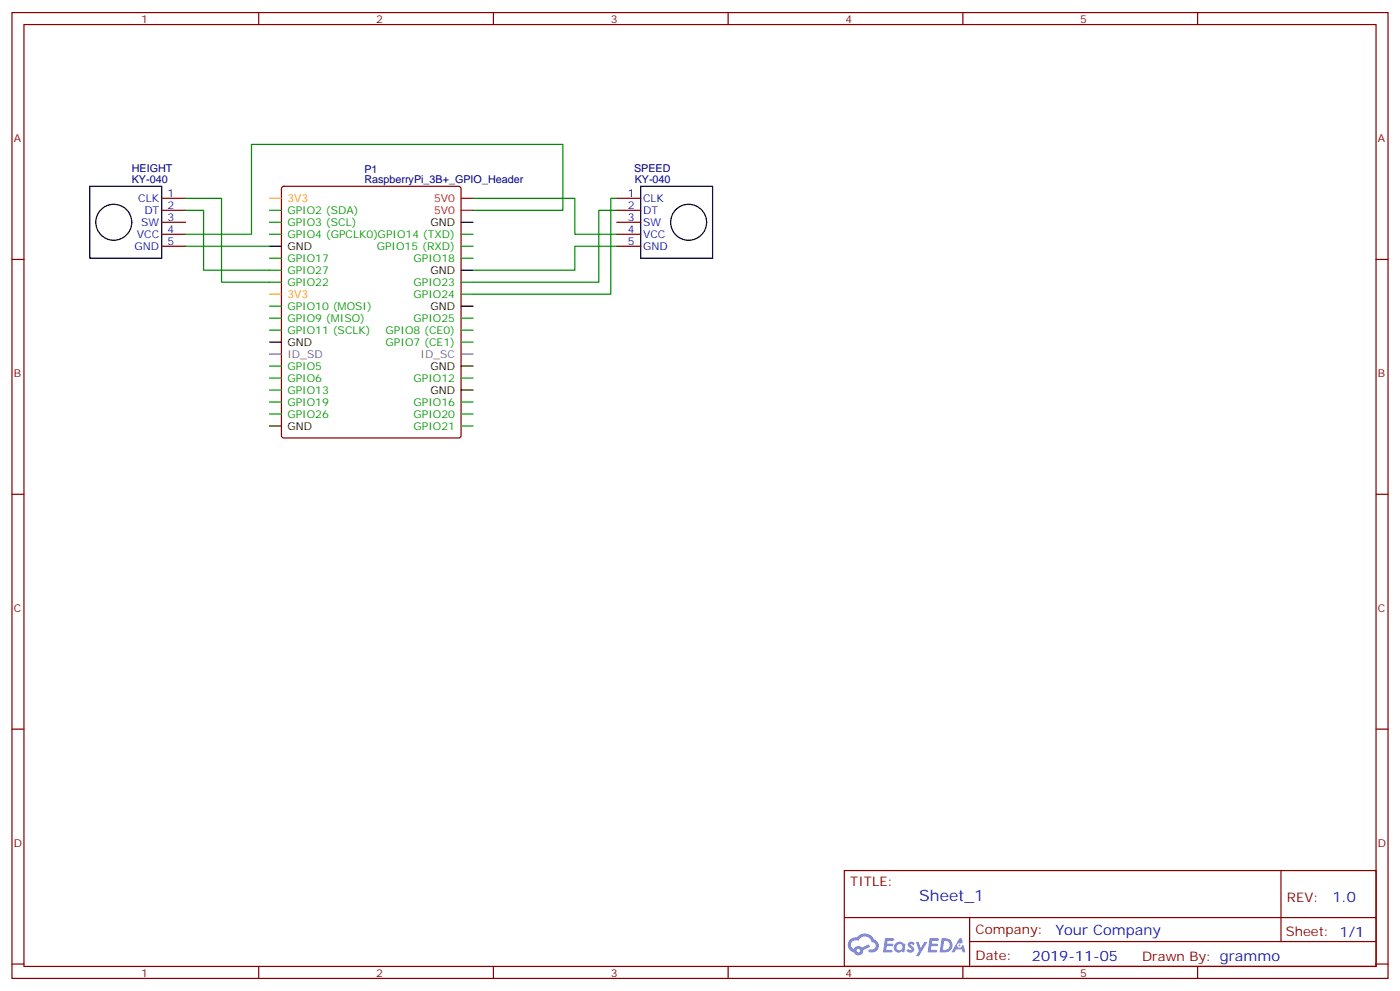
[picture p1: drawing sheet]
<svg xmlns="http://www.w3.org/2000/svg" width="412mm" height="292mm" viewBox="0 0 412 292" stroke-linecap="round" stroke-linejoin="round" font-family="sans-serif">
<g fill="none" stroke="#870000" stroke-width=".35">
<path d="M3.5 3.7h405.4v284.3h-405.4zM7.1 7.2h398.2v277.3h-398.2zM76.2 3.7v3.5M145.3 3.7v3.5M214.5 3.7v3.5M283.6 3.7v3.5M352.8 3.7v3.5M3.5 76.4h3.6M405.3 76.4h3.6M3.5 145.5h3.6M405.3 145.5h3.6M3.5 214.7h3.6"/>
<path d="M405.3 214.7h3.6M248.7 256.3h156.6v28.2h-156.6zM377.3 256.3v20.9M248.7 270.1h156.5M285.6 277.2h119.6M285.6 270.1v14.2M3.5 283.8h3.6M76.2 284.5v3.5M145.3 284.5v3.5M214.5 284.5v3.5M283.6 284.5v3.5M352.8 284.5v3.5"/>
<path d="M405.3 283.8h3.6"/>
</g>
<g fill="#5487ff">
<path d="M267.7 277.5a1.22 1.22 0 0 1 1.7 .2l-.4 .6a.47 .47 0 0 0-.3-.4 .47 .47 0 0 0-.5 .2l.1 .2a1.14 1.14 0 0 1 .8 1.8 1.14 1.14 0 0 1-1.9 0l-.2-.2 .5-.6 .7 .5a.29 .29 0 0 0 .3-.3 .29 .29 0 0 0-.2-.3 1.04 1.04 0 0 1-.6-1.7z"/>
<path d="M260.7 276.2h2.4l.3 .2-.2 .5-1.8 .1-.1 .8h1.5l.3 .4-.3 .4h-1.6l-.2 1.1h1.7l.2 .3-.2 .3-2.6 .1z"/>
<path d="M273.8 276.2h2.4l.3 .2-.1 .5-1.8 .1-.2 .8h1.6l.3 .4-.4 .4-1.6-.1-.1 1.1 1.7 .1 .2 .3-.2 .3-2.6 .1z"/>
<path d="M282.6 276.2h.7l.3 1.3-.6 .3a.69 .69 0 0 0-1 .3 .69 .69 0 0 0 .4 .9 .69 .69 0 0 0 .9-.6l.5-.2 .6 2.2h-.8l-.2-.9h-1.8l-.5 .9h-.8z"/>
<path d="M269.8 277.3h.8l.6 1.8 1.1-1.8h.9l-2.6 4.2h-.8l.9-1.5z"/>
<path d="M277.4 276.2l-.6 4.2h1.3a2.11 2.11 0 0 0 2.5-2.1 2.11 2.11 0 0 0-2.5-2.1zM278.1 277a1.39 1.39 0 0 1 1.7 1.4 1.39 1.39 0 0 1-1.8 1.2h-.3z"/>
<path d="M263.7 277.8a1.54 1.54 0 0 0-.1 2.2 1.54 1.54 0 0 0 2.2 .1l.6 .3 .3-2.3-.2-.3h-.4a1.49 1.49 0 0 0-2.4 0zM264 278.8a.94 .94 0 0 1 1.8 0 .94 .94 0 0 1-1.8 0z"/>
<path d="M250.4 276.6a2.18 2.18 0 0 0 1.1 3.7 1.44 1.44 0 0 0 1.6 .9 1.44 1.44 0 0 0 1.2-1.4l2-1.1-.5-.7-1.9 1a1.47 1.47 0 0 0-2.4 .4 1.39 1.39 0 0 1-.7-1.9 1.39 1.39 0 0 1 2-.5 2.12 2.12 0 0 1 2.2-1.3 2.12 2.12 0 0 1 1.9 1.7 1.14 1.14 0 0 1 1.1 1.4 1.14 1.14 0 0 1-1.7 .7 .43 .43 0 0 0-.5 .4 .43 .43 0 0 0 .4 .5 1.98 1.98 0 0 0 2.5-1.2 1.98 1.98 0 0 0-1.2-2.6 3.1 3.1 0 0 0-5.3-.6l-.9 .1zM252.3 279.9a.55 .55 0 0 1 1.1 0 .55 .55 0 0 1-1.1 0z"/>
<circle cx="282.6" cy="278.3" r=".26"/>
</g>
<path d="M47.6 58.4h7.1M83.1 55.1l.5-.2h51.5l.5 .2 .2 .5v72.6l-.2 .5-.5 .2h-51.5l-.5-.2-.2-.5v-72.6zM181.7 58.4h7M47.6 61.9h7.1M47.6 65.4h7.1M47.6 69h7.1M47.6 72.5h7.1M181.7 61.9h7M181.7 65.4h7M181.7 69h7M181.7 72.5h7" fill="none" stroke="#870000" stroke-width=".35"/>
<path d="M79.4 58.4h3.5M79.4 86.6h3.5" fill="none" stroke="#f90" stroke-width=".35"/>
<path d="M135.8 58.4h3.5M135.8 61.9h3.5" fill="none" stroke="#f00" stroke-width=".35"/>
<g fill="none" stroke="#090" stroke-width=".35">
<path d="M79.4 61.9h3.5M79.4 65.4h3.5M79.4 69h3.5M79.4 76h3.5M79.4 79.6h3.5M135.8 69h3.5M135.8 72.5h3.5M135.8 76h3.5M79.4 83.1h3.5M79.4 90.1h3.5M79.4 93.7h3.5M79.4 97.2h3.5"/>
<path d="M135.8 83.1h3.5M135.8 86.6h3.5M135.8 93.7h3.5M135.8 97.2h3.5M79.4 107.8h3.5M79.4 111.3h3.5M79.4 114.8h3.5M79.4 118.4h3.5M135.8 100.7h3.5M135.8 111.3h3.5M135.8 118.4h3.5M79.4 121.9h3.5"/>
<path d="M135.8 121.9h3.5M135.8 125.4h3.5"/>
</g>
<g fill="none" stroke="#000" stroke-width=".35">
<path d="M26.5 54.9h21.1v21.1h-21.1zM188.7 54.9h21.2v21.1h-21.2zM79.4 72.5h3.5M135.8 65.4h3.5M135.8 79.6h3.5M135.8 90.1h3.5M79.4 100.7h3.5M135.8 107.8h3.5M135.8 114.8h3.5M79.4 125.4h3.5"/>
<circle cx="33.5" cy="65.4" r="5.3"/>
<circle cx="202.8" cy="65.4" r="5.3"/>
</g>
<path d="M79.4 104.2h3.5M135.8 104.2h3.5" fill="none" stroke="#666" stroke-width=".35"/>
<path d="M54.7 58.4h10.6v24.7h14.1M139.3 58.4h30v10.6h12.4M181.7 58.4h-1.8v28.2h-40.6M54.7 61.9h5.3v17.7h19.4M54.7 72.5h24.7M139.3 61.9h26.5v-19.4h-91.7v26.5h-19.4M181.7 72.5h-12.4v7.1h-30M181.7 61.9h-5.3v21.2h-37.1" fill="none" stroke="#008700" stroke-width=".35"/>
<text font-size="4.6" fill="#00f" x="270.8" y="265.3">Sheet_1</text>
<g font-size="4.2" fill="#00f">
<text x="392.5" y="265.6">1.0</text>
<text x="310.9" y="275.1">Your Company</text>
<text x="304" y="282.9">2019-11-05</text>
</g>
<g font-size="3.9" fill="#800">
<text x="250.5" y="260.9">TITLE:</text>
<text x="379.1" y="265.6">REV:</text>
<text x="287.4" y="275.1">Company:</text>
<text x="378.7" y="275.7">Sheet: 1/1</text>
<text x="287.4" y="282.8">Date:</text>
<text x="336.4" y="282.8">Drawn By: grammo</text>
</g>
<g font-size="3.2" fill="#800">
<text x="41.6" y="6.7">1</text>
<text x="110.8" y="6.7">2</text>
<text x="179.9" y="6.7">3</text>
<text x="249.1" y="6.7">4</text>
<text x="318.2" y="6.7">5</text>
<text x="4.1" y="41.8">A</text>
<text x="405.9" y="41.8">A</text>
<text x="4.1" y="110.9">B</text>
<text x="405.9" y="110.9">B</text>
<text x="4.1" y="180.1">C</text>
<text x="405.9" y="180.1">C</text>
<text x="4.1" y="249.2">D</text>
<text x="405.9" y="249.2">D</text>
<text x="41.6" y="287.5">1</text>
<text x="110.8" y="287.5">2</text>
<text x="179.9" y="287.5">3</text>
<text x="249.1" y="287.5">4</text>
<text x="318.2" y="287.5">5</text>
</g>
<g font-size="3.2" fill="#000080">
<text x="38.8" y="53.8">KY-040</text>
<text x="38.8" y="50.6">HEIGHT</text>
<text x="107.3" y="53.8">RaspberryPi_3B+_GPIO_Header</text>
<text x="107.3" y="50.9">P1</text>
<text x="186.8" y="50.6">SPEED</text>
<text x="187" y="53.8">KY-040</text>
</g>
<g font-size="3.2" fill="#00f">
<text x="40.7" y="59.4">CLK</text>
<text x="49.4" y="58">1</text>
<text x="185" y="58">1</text>
<text x="189.4" y="59.4">CLK</text>
<text x="42.5" y="63">DT</text>
<text x="49.4" y="61.6">2</text>
<text x="49.4" y="65.1">3</text>
<text x="185" y="61.6">2</text>
<text x="185" y="65.1">3</text>
<text x="189.4" y="63">DT</text>
<text x="40.3" y="70">VCC</text>
<text x="41.6" y="66.5">SW</text>
<text x="49.4" y="68.6">4</text>
<text x="185" y="68.6">4</text>
<text x="189.4" y="66.5">SW</text>
<text x="189.4" y="70">VCC</text>
<text x="39.6" y="73.6">GND</text>
<text x="49.4" y="72.1">5</text>
<text x="185" y="72.1">5</text>
<text x="189.4" y="73.6">GND</text>
</g>
<g font-size="3.2" fill="#f90">
<text x="84.7" y="59.4">3V3</text>
<text x="84.7" y="87.7">3V3</text>
</g>
<g font-size="3.2" fill="#f00">
<text x="127.9" y="59.4">5V0</text>
<text x="127.9" y="63">5V0</text>
</g>
<g font-size="3.2" fill="#090">
<text x="84.7" y="63">GPIO2 (SDA)</text>
<text x="84.7" y="66.5">GPIO3 (SCL)</text>
<text x="84.7" y="70">GPIO4 (GPCLK0)GPIO14 (TXD)</text>
<text x="84.7" y="77.1">GPIO17</text>
<text x="111" y="73.6">GPIO15 (RXD)</text>
<text x="121.8" y="77.1">GPIO18</text>
<text x="84.7" y="80.6">GPIO27</text>
<text x="84.7" y="84.1">GPIO22</text>
<text x="121.8" y="84.1">GPIO23</text>
<text x="121.8" y="87.7">GPIO24</text>
<text x="84.7" y="91.2">GPIO10 (MOSI)</text>
<text x="84.7" y="94.7">GPIO9 (MISO)</text>
<text x="121.8" y="94.7">GPIO25</text>
<text x="84.7" y="98.2">GPIO11 (SCLK)</text>
<text x="113.6" y="98.2">GPIO8 (CE0)</text>
<text x="113.6" y="101.8">GPIO7 (CE1)</text>
<text x="84.7" y="108.8">GPIO5</text>
<text x="84.7" y="112.4">GPIO6</text>
<text x="121.8" y="112.4">GPIO12</text>
<text x="84.7" y="115.9">GPIO13</text>
<text x="84.7" y="119.4">GPIO19</text>
<text x="121.8" y="119.4">GPIO16</text>
<text x="84.7" y="122.9">GPIO26</text>
<text x="121.8" y="122.9">GPIO20</text>
<text x="121.8" y="126.5">GPIO21</text>
</g>
<g font-size="3.2">
<text x="126.8" y="66.5">GND</text>
<text x="84.7" y="73.6">GND</text>
<text x="126.8" y="80.6">GND</text>
<text x="126.8" y="91.2">GND</text>
<text x="84.7" y="101.8">GND</text>
<text x="126.8" y="108.8">GND</text>
<text x="126.8" y="115.9">GND</text>
<text x="84.7" y="126.5">GND</text>
</g>
<g font-size="3.2" fill="#666">
<text x="84.7" y="105.3">ID_SD</text>
<text x="123.9" y="105.3">ID_SC</text>
</g>
</svg>
